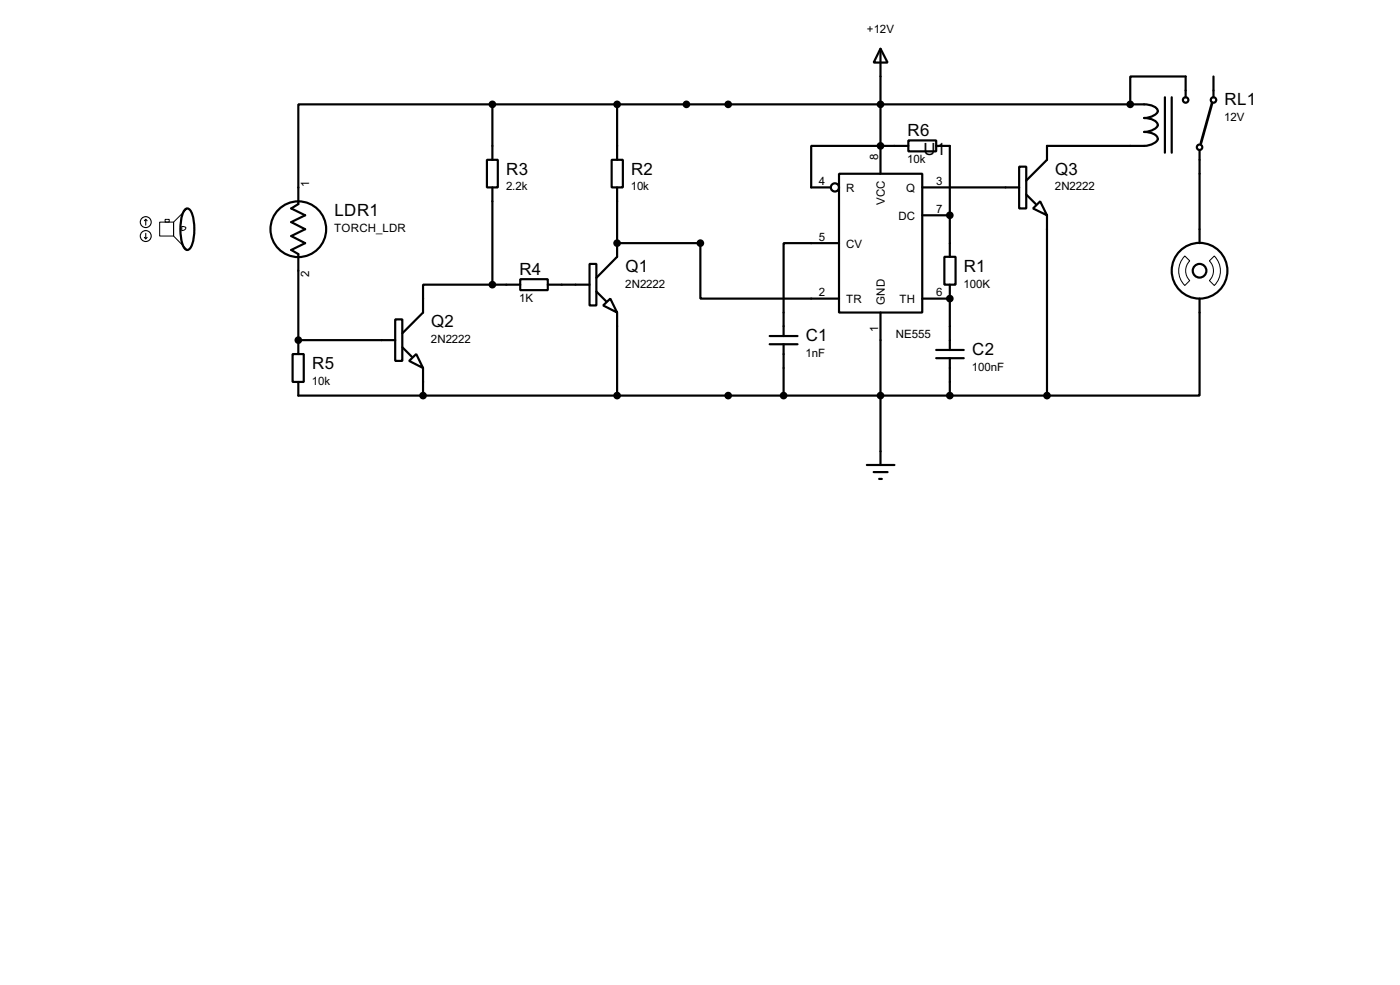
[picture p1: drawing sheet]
<svg xmlns="http://www.w3.org/2000/svg" width="256mm" height="180mm" viewBox="0 0 256 180" stroke-linecap="round" stroke-linejoin="round" font-family="sans-serif">
<g fill="#000">
<circle cx="207.1" cy="19.1" r=".2"/>
<circle cx="161.3" cy="26.7" r=".2"/>
<circle cx="174" cy="39.4" r=".2"/>
<circle cx="113.1" cy="44.5" r=".2"/>
<circle cx="174" cy="54.7" r=".2"/>
<circle cx="54.7" cy="62.3" r=".2"/>
</g>
<g fill="none" stroke="#000" stroke-width=".4">
<path d="M90.2 19.1h-35.5v18.3l-1.3 .8 2.5 1.2-2.5 1.3 2.5 1.3-2.5 1.2 2.5 1.3-2.5 1.3 1.3 .7v18.3M90.2 19.1h119.4a2.27 2.27 0 0 1 2.5 1.3 2.65 2.65 0 0 1-2.5 1.2 2.29 2.29 0 0 1 2.5 1.3 2.65 2.65 0 0 1-2.5 1.3 2.24 2.24 0 0 1 2.5 1.3 2.65 2.65 0 0 1-2.5 1.2h-17.8v2.6l-3.8 3.8M90.2 19.1v10.2M113.1 19.1v10.2M161.3 8.9l1.3 2.6h-2.5zM161.3 8.9v22.9M213.4 17.8v10.2M214.7 17.8v10.2M217.2 17.8v-3.8h-10.1v5.1M222.3 14v3.8M34 38.2h.3a1.55 1.55 0 0 1 1 1.4 8.8 8.8 0 0 1-.4 5.8l-.6 .4a1.56 1.56 0 0 1-1-1.5 9 9 0 0 1 .4-5.8zM89.2 29.3h2v5h-2z"/>
<path d="M90.2 34.3v17.8M112.1 29.3h2v5h-2zM113.1 34.3v12.7l-3.8 3.9M153.7 31.8h15.3v25.4h-15.3zM166.4 25.7h5.1v2h-5.1zM166.4 26.7h-17.8v7.6h3.6M169 34.3h17.7M169 39.4h5M171.5 26.7h2.5v20.3M186.7 30.5h1.3v7.7h-1.3zM188 35.6l1.8 1.8M189.3 38.2l1.3-1.3 1.2 2.5z"/>
<path d="M191.8 39.4v33M219.8 27.5v17M72.4 58.5h1.3v7.6h-1.3zM90.2 52.1h-12.7v5.1l-3.8 3.8M90.2 52.1h5.1M95.3 51.1h5.1v2h-5.1zM100.4 52.1h7.6M108 48.3h1.3v7.6h-1.3zM109.3 53.4l1.8 1.8M110.5 55.9l1.3-1.2 1.3 2.5zM113.1 44.5h15.2v10.2h25.4M113.1 57.2v15.2"/>
<path d="M153.7 44.5h-10.1v17M161.3 57.2v27.9M169 54.7h5M173 47h2.1v5.1h-2.1zM174 52.1v12M219.8 54.7v17.7h-28M53.6 64.8h2.1v5.1h-2.1zM54.7 69.9v2.5h137.1M54.7 62.3h17.7M73.7 63.6l1.8 1.7M75 66.1l1.3-1.3 1.2 2.6zM77.5 67.4v5"/>
<path d="M141 61.5h5.1M141 63h5.1M143.6 63v9.4M171.5 64.1h5.1M171.5 65.6h5.1M174 65.6v6.8M158.8 85.1h5.1M160.1 86.4h2.5M161.1 87.7h.5"/>
<circle cx="217.2" cy="18.3" r=".5"/>
<circle cx="222.3" cy="18.3" r=".5"/>
<circle cx="152.9" cy="34.3" r=".75"/>
<circle cx="219.7" cy="27" r=".5"/>
<circle cx="54.6" cy="42" r="5.1"/>
<circle cx="219.7" cy="49.6" r="5.1"/>
<circle cx="219.7" cy="49.6" r="1.25"/>
</g>
<g fill="#000" stroke="#000" stroke-width=".4">
<circle cx="90.2" cy="19.1" r=".5"/>
<circle cx="113" cy="19.1" r=".5"/>
<circle cx="125.7" cy="19.1" r=".5"/>
<circle cx="133.4" cy="19.1" r=".5"/>
<circle cx="161.3" cy="19.1" r=".5"/>
<circle cx="207" cy="19.1" r=".5"/>
<circle cx="161.3" cy="26.7" r=".5"/>
<circle cx="174" cy="39.4" r=".5"/>
<circle cx="90.2" cy="52.1" r=".5"/>
<circle cx="113" cy="44.5" r=".5"/>
<circle cx="128.3" cy="44.5" r=".5"/>
<circle cx="174" cy="54.7" r=".5"/>
<circle cx="54.6" cy="62.3" r=".5"/>
<circle cx="77.5" cy="72.4" r=".5"/>
<circle cx="113" cy="72.4" r=".5"/>
<circle cx="133.4" cy="72.4" r=".5"/>
<circle cx="143.5" cy="72.4" r=".5"/>
<circle cx="161.3" cy="72.4" r=".5"/>
<circle cx="174" cy="72.4" r=".5"/>
<circle cx="191.8" cy="72.4" r=".5"/>
</g>
<path d="M34 38.2a5.2 5.2 0 0 0-.9 3.8 5.2 5.2 0 0 0 .9 3.7l.3 .1-2.5-2.6v-2.5l2.5-2.5zM29.3 40.7h2.5v2.5h-2.5zM30.3 40.2h.7v.5h-.7zM33.3 41.5h.4l.4 .2a.66 .66 0 0 1-.8 .5zM217.1 46.9l.9 .9a2.54 2.54 0 0 0 0 3.6l-.9 .9a3.8 3.8 0 0 1 0-5.4zM222.5 46.9a3.8 3.8 0 0 1 0 5.4l-.9-.9a2.54 2.54 0 0 0 0-3.6z" fill="none" stroke="#000" stroke-width=".18"/>
<g fill="none" stroke="#000" stroke-width=".2">
<path d="M26.5 43.5l.2 .2M26.7 40.2l-.2 .2M26.7 40.2l.3 .2M26.7 40.2v1M26.7 42.7v1M27 43.5l-.3 .2"/>
<circle cx="26.7" cy="40.7" r="1"/>
<circle cx="26.7" cy="43.2" r="1"/>
</g>
<path d="M222.1 18.9l-2.1 7.3" fill="none" stroke="#000" stroke-width=".5"/>
<g font-size="3.5">
<text x="224.3" y="19.2">RL1</text>
<text x="166.3" y="24.9">R6</text>
<text x="169.2" y="28.5">U1</text>
<text x="92.8" y="31.9">R3</text>
<text x="115.6" y="31.9">R2</text>
<text x="193.3" y="31.9">Q3</text>
<text x="61.3" y="39.5">LDR1</text>
<text x="95.2" y="50.3">R4</text>
<text x="114.6" y="49.7">Q1</text>
<text x="176.6" y="49.7">R1</text>
<text x="79" y="59.9">Q2</text>
<text x="147.6" y="62.4">C1</text>
<text x="178.1" y="64.9">C2</text>
<text x="57.2" y="67.5">R5</text>
</g>
<g font-size="2.4">
<text x="158.8" y="6">+12V</text>
<text x="224.3" y="22.2">12V</text>
<text x="160.9" y="29.2" transform="rotate(-90 160.9 29.2)">8</text>
<text x="166.2" y="29.9">10k</text>
<text x="56.6" y="34.3" transform="rotate(-90 56.6 34.3)">1</text>
<text x="92.7" y="34.9">2.2k</text>
<text x="115.6" y="34.9">10k</text>
<text x="150" y="33.9">4</text>
<text x="155" y="35.1">R</text>
<text x="166" y="35.1">Q</text>
<text x="171.5" y="33.9">3</text>
<text x="193.3" y="34.9">2N2222</text>
<text x="162.1" y="37.6" transform="rotate(-90 162.1 37.6)">VCC</text>
<text x="164.6" y="40.2">DC</text>
<text x="171.5" y="39">7</text>
<text x="61.2" y="42.5">TORCH_LDR</text>
<text x="150" y="44.1">5</text>
<text x="155" y="45.3">CV</text>
<text x="56.6" y="50.7" transform="rotate(-90 56.6 50.7)">2</text>
<text x="114.6" y="52.6">2N2222</text>
<text x="176.5" y="52.6">100K</text>
<text x="95.1" y="55.3">1K</text>
<text x="150" y="54.3">2</text>
<text x="155" y="55.4">TR</text>
<text x="162.1" y="55.9" transform="rotate(-90 162.1 55.9)">GND</text>
<text x="164.8" y="55.4">TH</text>
<text x="171.5" y="54.3">6</text>
<text x="79" y="62.8">2N2222</text>
<text x="147.6" y="65.4">1nF</text>
<text x="160.9" y="60.9" transform="rotate(-90 160.9 60.9)">1</text>
<text x="164.1" y="61.9">NE555</text>
<text x="57.2" y="70.4">10k</text>
<text x="178.1" y="67.9">100nF</text>
</g>
</svg>
